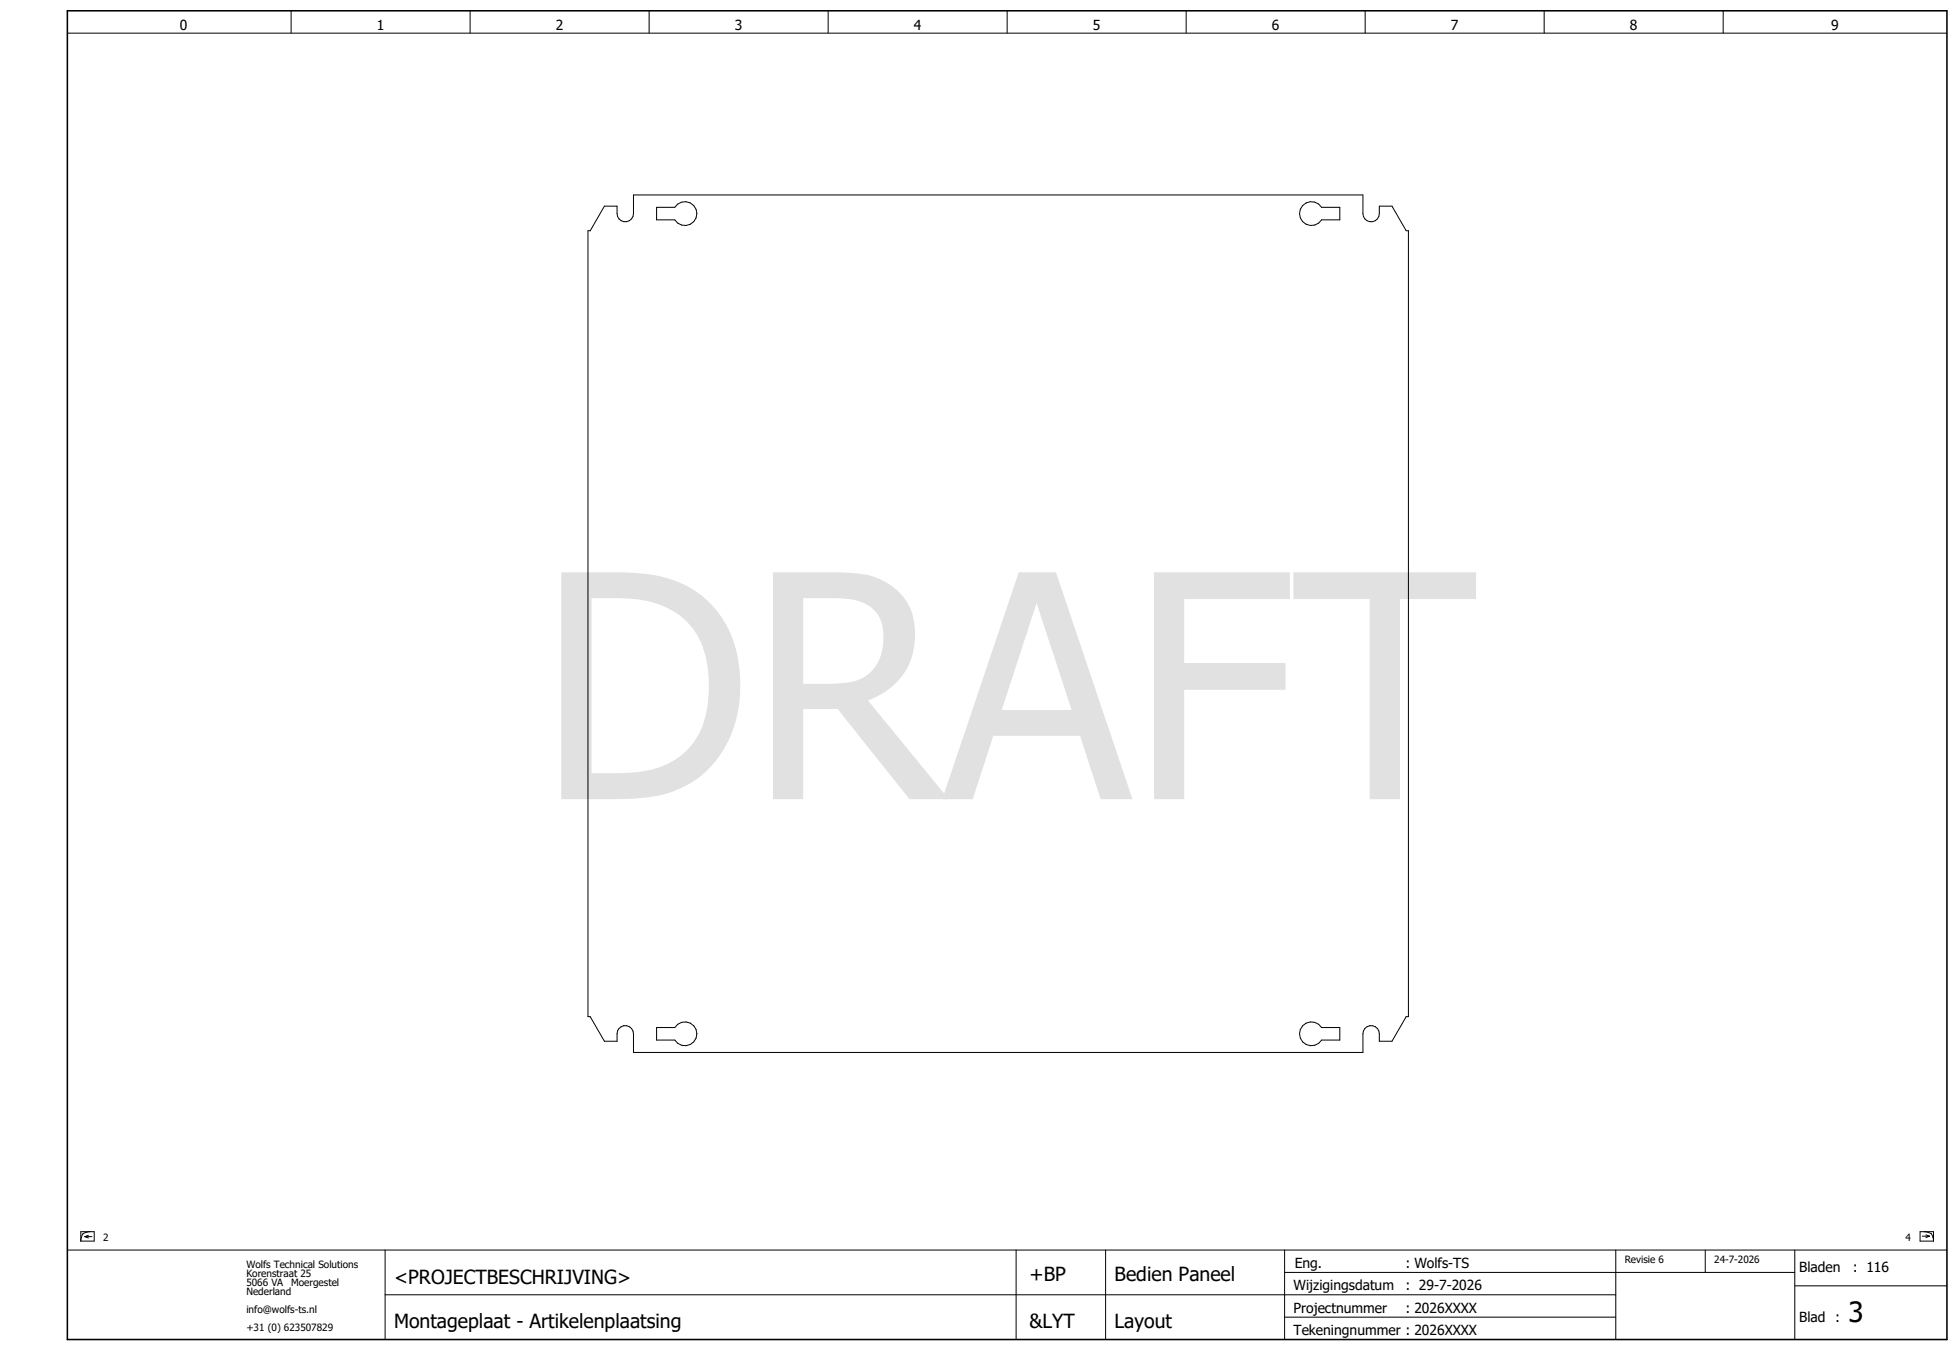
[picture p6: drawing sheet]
<svg xmlns="http://www.w3.org/2000/svg" width="438mm" height="302mm" viewBox="0 0 438 302" stroke-linecap="round" stroke-linejoin="round" font-family="sans-serif">
<g fill="none" stroke="#000" stroke-width=".22">
<path d="M15.1 7.4h420M65.1 2.4v5M105.1 2.4v5M145.1 2.4v5M185.1 2.4v5M225.1 2.4v5M265.1 2.4v5M305.1 2.4v5M345.1 2.4v5M385.1 2.4v5M135.1 46.1h2.8v1.6a1.83 1.83 0 0 0 1.8 1.9 1.83 1.83 0 0 0 1.9-1.9v-4.1h163v4.1a1.83 1.83 0 0 0 1.8 1.9 1.83 1.83 0 0 0 1.8-1.9v-1.6h2.8l3.2 5.5h.5v175.6h-.5l-3.2 5.5h-2.8v-1.6a1.83 1.83 0 0 0-1.8-1.9 1.83 1.83 0 0 0-1.8 1.9v4.1h-163v-4.1a1.83 1.83 0 0 0-1.9-1.9 1.83 1.83 0 0 0-1.8 1.9v1.6h-2.8l-3.2-5.5h-.5v-175.6h.5zM146.7 46.3h4.1a2.67 2.67 0 0 1 4-.6 2.67 2.67 0 0 1 0 4.1 2.67 2.67 0 0 1-4-.7h-4.1z"/>
<path d="M291.1 45.9a2.67 2.67 0 0 1 4.2 .4h4.1v2.8h-4.1a2.67 2.67 0 0 1-3.9 .8 2.67 2.67 0 0 1-.3-4zM146.7 229.7h4.1a2.67 2.67 0 0 1 4-.6 2.67 2.67 0 0 1 0 4 2.67 2.67 0 0 1-4-.6h-4.1zM291.1 229.3a2.67 2.67 0 0 1 4.2 .4h4.1v2.8h-4.1a2.67 2.67 0 0 1-3.9 .7 2.67 2.67 0 0 1-.3-3.9zM15.1 279.4h420M18.1 275.3h3v2.1h-3zM18.5 275.8l-.3 .8-.1 .8M19 276.4h1.6M19 276.4l.8 .3M19.8 276.1l-.8 .3M20.2 275.3l-.9 .1-.8 .4M86.1 279.4v20M227.1 279.4v20"/>
<path d="M247.1 279.4v20M287.1 279.4v20M361.1 279.4v20M381.1 279.4v5M401.1 279.4v20M429.1 275.3h3v2.1h-3zM429.6 276.3h1.6M430 275.3l.8 .1 .8 .4M430.4 276l.8 .3M431.2 276.3l-.8 .3M431.6 275.8l.3 .8 .2 .8M86.1 289.4h275"/>
<path d="M287.1 284.4h114M287.1 294.4h74M401.1 287.4h34"/>
</g>
<path d="M15.1 2.4h420v297h-420z" fill="none" stroke="#000" stroke-width=".35"/>
<text font-size="69.7" fill="#e1e1e1" x="120.3" y="178.6">DRAFT</text>
<text font-size="6.2" x="413.1" y="295.4">3</text>
<g font-size="4.3">
<text x="88.1" y="286.9">&lt;PROJECTBESCHRIJVING&gt;</text>
<text x="230.1" y="286.4">+BP</text>
<text x="249.1" y="286.4">Bedien Paneel</text>
<text x="88.1" y="296.9">Montageplaat - Artikelenplaatsing</text>
<text x="230.1" y="296.9">&amp;LYT</text>
<text x="249.1" y="296.9">Layout</text>
</g>
<g font-size="3.1">
<text x="40.2" y="6.8">0</text>
<text x="84.2" y="6.8">1</text>
<text x="124.2" y="6.8">2</text>
<text x="164.2" y="6.8">3</text>
<text x="204.2" y="6.8">4</text>
<text x="244.2" y="6.8">5</text>
<text x="284.2" y="6.8">6</text>
<text x="324.2" y="6.8">7</text>
<text x="364.2" y="6.8">8</text>
<text x="409.2" y="6.8">9</text>
<text x="289.3" y="283.4">Eng.</text>
<text x="314.1" y="283.4">: Wolfs-TS</text>
<text x="402.1" y="284.4">Bladen</text>
<text x="414.1" y="284.4">: 116</text>
<text x="289.1" y="288.4">Wijzigingsdatum</text>
<text x="289.1" y="293.4">Projectnummer</text>
<text x="314.1" y="288.4">: 29-7-2026</text>
<text x="314.1" y="293.4">: 2026XXXX</text>
<text x="289.1" y="298.4">Tekeningnummer : 2026XXXX</text>
<text x="402.1" y="295.4">Blad :</text>
</g>
<g font-size="2.2">
<text x="23.1" y="277.4">2</text>
<text x="425.8" y="277.4">4</text>
<text x="55.1" y="283.4">Wolfs Technical Solutions</text>
<text x="55.1" y="285.4">Korenstraat 25</text>
<text x="55.1" y="287.4">5066 VA</text>
<text x="65.1" y="287.4">Moergestel</text>
<text x="363.1" y="282.4">Revisie 6</text>
<text x="383.1" y="282.4">24-7-2026</text>
<text x="55.1" y="289.4">Nederland</text>
<text x="55.1" y="293.4">info@wolfs-ts.nl</text>
<text x="55.1" y="297.4">+31 (0) 623507829</text>
</g>
</svg>
